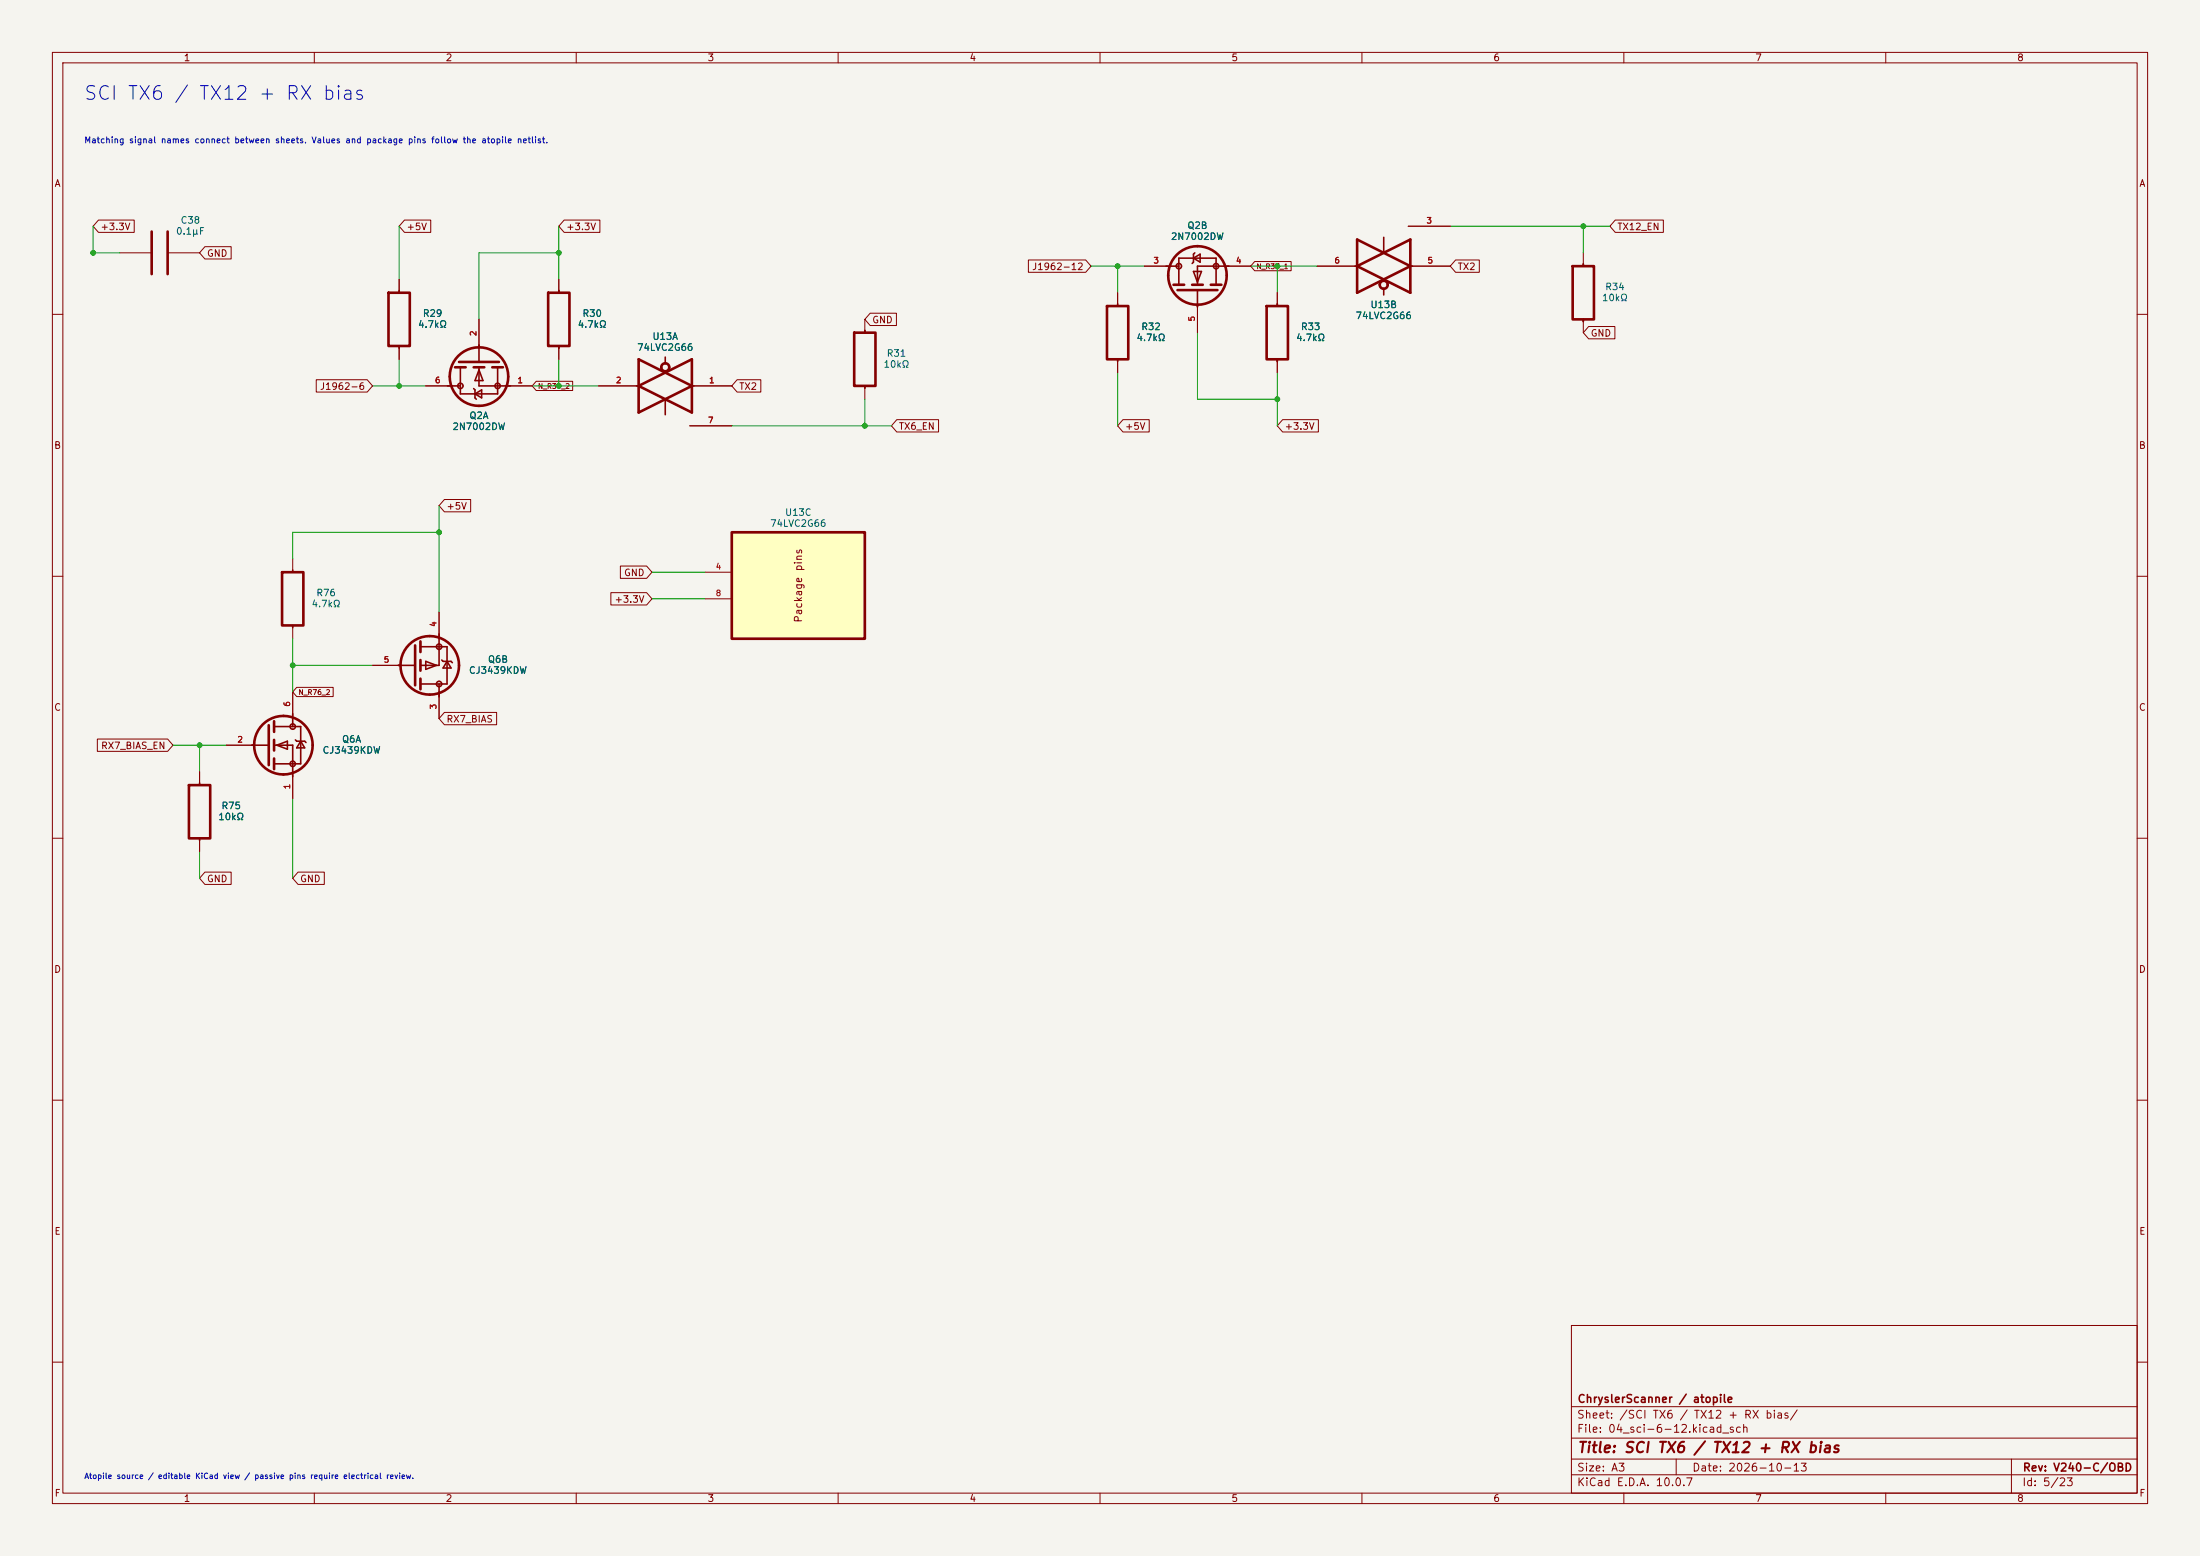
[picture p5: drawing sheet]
<svg xmlns="http://www.w3.org/2000/svg" width="420mm" height="297mm" viewBox="0 0 420 297" stroke-linecap="round" stroke-linejoin="round" font-family="sans-serif">
<path d="M0 0h420v297h-420z" fill="#f5f4ef" stroke="#f5f4ef" stroke-width=".19"/>
<g fill="none" stroke="#840000" stroke-width=".19">
<path d="M10 10h400v277h-400zM12 12h396v273h-396zM60 10v2M110 10v2M160 10v2M210 10v2M260 10v2M310 10v2M360 10v2M10 60h2M81.3 73.7h4.6M91.4 61v5.3"/>
<path d="M97 73.7h4.6M408 60h2M10 110h2M83.8 116.8v4.6M408 110h2M55.9 132.1v4.6M71.1 127h5.4M83.8 132.6v4.6M10 160h2M38.1 147.3v2.6M43.2 142.2h5.3M55.9 147.8v4.6"/>
<path d="M408 160h2M38.1 160v2.6M10 210h2M408 210h2M300 253h108v32h-108zM10 260h2M300 278.5h108M300 274.5h108M300 268.5h108M320 278.5v3M384 278.5v6.5M408 260h2"/>
<path d="M60 285v2M110 285v2M160 285v2M210 285v2M260 285v2M300 281.5h108M310 285v2M360 285v2"/>
</g>
<g fill="none" stroke="#840000" stroke-width=".5">
<path d="M86.9 70.1h2M87.6 69.1h7.6M90.4 70.1h2.1M94 70.1h2M51.3 138.4v7.7M52.3 137.7v2M79.2 123.2v7.6M80.3 122.4v2.1M80.3 126v2M80.3 129.5v2.1M36.1 149.9h4v10.1h-4zM52.3 141.2v2.1"/>
<path d="M52.3 144.8v2"/>
<circle cx="91.4" cy="71.9" r="5.6"/>
<circle cx="82" cy="127" r="5.6"/>
<circle cx="54.1" cy="142.2" r="5.6"/>
</g>
<g fill="none" stroke="#840000" stroke-width=".3">
<path d="M85.4 73.7h2.5M87.9 70.1v5.1h7.1v-5.1M90.4 74.2l.3 .2v1.5l.2 .3M90.7 75.2l1.2-.8v1.5zM91.4 70.1v3.6h6.1M91.4 70.6l.8 2h-1.5zM91.4 65.9v3.2M52.3 138.7h5.1v7.1h-5.1M55.9 136.2v2.5M76 127h3.2M80.3 123.4h5v7.2h-5M81.3 126.2l2 .8-2 .8z"/>
<path d="M83.8 121v6h-3.5M83.8 130.6v2.4M84.3 126l.3 .2h1.5l.3 .3M85.3 126.2l.8 1.3h-1.5zM38.1 149.4v.5M48.1 142.2h3.2M52.3 142.2h3.6v6.1M52.8 142.2l2.1-.7v1.5zM56.4 141.2l.2 .3h1.6l.2 .2M57.4 141.5l.8 1.2h-1.6zM38.1 160v.4"/>
<circle cx="87.9" cy="73.7" r=".51"/>
<circle cx="95" cy="73.7" r=".51"/>
<circle cx="55.9" cy="138.7" r=".51"/>
<circle cx="83.8" cy="130.6" r=".51"/>
<circle cx="83.8" cy="123.4" r=".51"/>
<circle cx="55.9" cy="145.8" r=".51"/>
</g>
<path d="M139.7 101.6h25.4v20.3h-25.4z" fill="#ffffc2"/>
<path d="M139.7 101.6h25.4v20.3h-25.4z" fill="none" stroke="#840000" stroke-width=".51"/>
<g fill="none" stroke="#840000" stroke-width=".19">
<path d="M18.8 42h6.8v2.4h-6.8l-1-1.2zM22.9 48.3h6.1M32 48.3h6.1M39.1 47.1h5v2.3h-5l-1-1.1zM76.2 53.3v2.6M77.2 42h5v2.4h-5l-1-1.2zM106.7 53.3v2.6M107.7 42h6.8v2.4h-6.8l-1-1.2zM166.1 59.8h5v2.3h-5l-1-1.1zM196.3 49.6h11l1 1.2-1 1.2h-11zM213.4 55.9v2.5M218.4 50.8h4.6"/>
<path d="M228.6 58.2v5.3M234.2 50.8h4.6M239.5 49.9h7v1.8h-7l-.7-.9zM243.8 55.9v2.5M251.5 50.8h7.6M268.8 43.2h8.1M269.2 50.8h7.7M277.9 49.6h4.5v2.4h-4.5l-1-1.2zM302.3 48.3v2.5M308.4 42h9.1v2.4h-9.1l-1.1-1.2zM60.4 72.5h9.7l1 1.2-1 1.1h-9.7zM76.2 66v2.6"/>
<path d="M81.3 73.7h4.6M91.4 61v5.3M97 73.7h4.6M102.4 72.8h6.9v1.7h-6.9l-.8-.8zM106.7 66v2.6M114.3 73.7h7.6M132.1 73.7h7.6M140.7 72.5h4.5v2.3h-4.5l-1-1.1zM165.1 61v2.5M165.1 73.7v2.5M213.4 68.6v2.5M243.8 68.6v2.5"/>
<path d="M302.3 61v2.5M303.3 62.3h5v2.4h-5l-1-1.2zM84.8 95.3h5v2.4h-5l-1-1.2zM131.7 81.3h8M171.2 80.1h8v2.4h-8l-1-1.2zM214.4 80.1h5v2.4h-5l-1-1.2zM244.9 80.1h6.8v2.4h-6.8l-1.1-1.2zM55.9 106.7v2.5M55.9 119.4v2.5M83.8 116.8v4.6M116.6 113.1h6.8l1.1 1.2-1.1 1.2h-6.8zM118.4 108h5l1.1 1.2-1.1 1.2h-5z"/>
<path d="M134.6 109.2h5.1M134.6 114.3h5.1M55.9 132.1v4.6M56.6 131.2h7v1.8h-7l-.7-.9zM71.1 127h5.4M83.8 132.6v4.6M84.8 136h10v2.3h-10l-1-1.1zM18.6 141.1h13.4l1 1.1-1 1.2h-13.4zM38.1 147.3v2.6M43.2 142.2h5.3M55.9 147.8v4.6M38.1 160v2.6"/>
<path d="M39.1 166.5h5v2.3h-5l-1-1.2zM56.9 166.5h5v2.3h-5l-1-1.2z"/>
</g>
<g fill="none" stroke="#840000" stroke-width=".5">
<path d="M29 44.2v8.1M32 44.2v8.1M74.2 55.9h4v10.1h-4zM104.6 55.9h4.1v10.1h-4.1zM211.3 58.4h4.1v10.2h-4.1zM224 54.4h2.1M224.8 55.4h7.6M227.6 54.4h2M231.1 54.4h2.1M241.8 58.4h4.1v10.2h-4.1zM259.1 50.8l10.1-5.1v10.2zM259.1 45.7l10.1 5.1-10.1 5.1z"/>
<path d="M300.2 50.8h4.1v10.2h-4.1zM121.9 68.6l10.2 5.1-10.2 5zM121.9 73.7l10.2-5.1v10.1zM163.1 63.5h4v10.2h-4zM53.8 109.2h4.1v10.2h-4.1z"/>
<circle cx="228.6" cy="52.6" r="5.6"/>
<circle cx="264.2" cy="54.4" r=".76"/>
<circle cx="127" cy="70.1" r=".76"/>
</g>
<g fill="none" stroke="#840000" stroke-width=".3">
<path d="M76.2 55.5v.4M106.7 55.5v.4M213.4 58v.4M222.6 50.8h2.4M225 54.4v-5.1h7.2v5.1M227.8 49.3l1.3-.8v1.5zM227.8 51.8h1.6l-.8 2zM228.1 48.3l-.3 .2v1.5l-.2 .3M228.6 55.4v3.2M234.6 50.8h-6v3.6M243.8 58v.4M258.7 50.8h.4"/>
<path d="M264.2 45.3v3M264.2 55.1v1.2M269.2 50.8h.5M302.3 50.4v.4M76.2 66v.5M106.7 66v.5M121.5 73.7h.4M127 68.2v1.1M127 76.2v3M132.1 73.7h.4M165.1 63.1v.4M165.1 73.7v.4"/>
<path d="M213.4 68.6v.4M243.8 68.6v.4M302.3 61v.4M55.9 108.8v.4M55.9 119.4v.4"/>
<circle cx="225" cy="50.8" r=".51"/>
<circle cx="232.2" cy="50.8" r=".51"/>
</g>
<g fill="none" stroke="#009600" stroke-width=".19">
<path d="M17.8 43.2v5.1h5.1M76.2 43.2v10.1M106.7 48.3h-15.3v12.7M106.7 43.2v10.1M208.3 50.8h10.1M213.4 50.8v5.1M238.8 50.8h12.7M243.8 50.8v5.1M276.9 43.2h30.4M302.3 43.2v5.1M71.1 73.7h10.2M76.2 68.6v5.1"/>
<path d="M101.6 73.7h12.7M106.7 68.6v5.1M165.1 76.2v5.1M213.4 71.1v10.2M228.6 63.5v12.7h15.2M243.8 71.1v10.2M83.8 96.5v20.3M139.7 81.3h30.5M83.8 101.6h-27.9v5.1M124.5 109.2h10.1M124.5 114.3h10.1M55.9 121.9v10.2"/>
<path d="M55.9 127h15.2M33 142.2h10.2M38.1 142.2v5.1M55.9 152.4v15.2M38.1 162.6v5"/>
</g>
<g fill="#009600" stroke="#009600" stroke-width=".19">
<circle cx="106.7" cy="73.7" r=".46"/>
<circle cx="106.7" cy="48.3" r=".46"/>
<circle cx="76.2" cy="73.7" r=".46"/>
<circle cx="165.1" cy="81.3" r=".46"/>
<circle cx="243.8" cy="50.8" r=".46"/>
<circle cx="243.8" cy="76.2" r=".46"/>
<circle cx="213.4" cy="50.8" r=".46"/>
<circle cx="302.3" cy="43.2" r=".46"/>
<circle cx="17.8" cy="48.3" r=".46"/>
<circle cx="55.9" cy="127" r=".46"/>
<circle cx="38.1" cy="142.2" r=".46"/>
<circle cx="83.8" cy="101.6" r=".46"/>
</g>
<text font-size="2.6" fill="#0000c2" x="15.8" y="19.7">SCI TX6 / TX12 + RX bias</text>
<text font-size="2" fill="#840000" x="301" y="277.8">Title: SCI TX6 / TX12 + RX bias</text>
<g font-size="1.5" fill="#840000">
<text x="301" y="268.1">ChryslerScanner / atopile</text>
<text x="300.9" y="273.8">File: 04_sci-6-12.kicad_sch</text>
<text x="300.9" y="271.1">Sheet: /SCI TX6 / TX12 + RX bias/</text>
<text x="300.9" y="281.2">Size: A3</text>
<text x="322.9" y="281.2">Date: 2026-10-13</text>
<text x="386" y="281.2">Rev: V240-C/OBD</text>
<text x="300.9" y="284">KiCad E.D.A. 10.0.7</text>
<text x="385.9" y="284">Id: 5/23</text>
</g>
<text font-size="1.4" fill="#840000" x="153.5" y="119" transform="rotate(-90 153.5 119)">Package pins</text>
<g font-size="1.3" fill="#840000">
<text x="35" y="12">1</text>
<text x="85" y="12">2</text>
<text x="135" y="12">3</text>
<text x="185" y="12">4</text>
<text x="235" y="12">5</text>
<text x="285" y="12">6</text>
<text x="335" y="12">7</text>
<text x="385" y="12">8</text>
<text x="10.3" y="36">A</text>
<text x="408.3" y="36">A</text>
<text x="19.1" y="44.2">+3.3V</text>
<text x="77.5" y="44.2">+5V</text>
<text x="108" y="44.2">+3.3V</text>
<text x="308.6" y="44.2">TX12_EN</text>
<text x="39.4" y="49.3">GND</text>
<text x="196.9" y="51.9">J1962-12</text>
<text x="278.2" y="51.9">TX2</text>
<text x="166.4" y="62">GND</text>
<text x="303.6" y="64.6">GND</text>
<text x="61" y="74.7">J1962-6</text>
<text x="141" y="74.7">TX2</text>
<text x="171.5" y="82.3">TX6_EN</text>
<text x="214.7" y="82.3">+5V</text>
<text x="245.1" y="82.3">+3.3V</text>
<text x="10.2" y="86">B</text>
<text x="408.2" y="86">B</text>
<text x="85.1" y="97.6">+5V</text>
<text x="119" y="110.3">GND</text>
<text x="117.2" y="115.4">+3.3V</text>
<text x="10.2" y="136">C</text>
<text x="408.2" y="136">C</text>
<text x="19.2" y="143.3">RX7_BIAS_EN</text>
<text x="85.1" y="138.2">RX7_BIAS</text>
<text x="39.4" y="168.7">GND</text>
<text x="57.2" y="168.7">GND</text>
<text x="10.2" y="186">D</text>
<text x="408.2" y="186">D</text>
<text x="10.3" y="236">E</text>
<text x="408.3" y="236">E</text>
<text x="10.3" y="286">F</text>
<text x="35" y="287">1</text>
<text x="85" y="287">2</text>
<text x="135" y="287">3</text>
<text x="185" y="287">4</text>
<text x="235" y="287">5</text>
<text x="285" y="287">6</text>
<text x="335" y="287">7</text>
<text x="385" y="287">8</text>
<text x="408.3" y="286">F</text>
</g>
<g font-size="1.3" fill="#006464">
<text x="33.5" y="45.1">0.1μF</text>
<text x="34.4" y="43">C38</text>
<text x="223.4" y="46.1">2N7002DW</text>
<text x="226.6" y="44">Q2B</text>
<text x="261.5" y="59.1">U13B</text>
<text x="305.7" y="57.8">10kΩ</text>
<text x="306.3" y="55.7">R34</text>
<text x="79.7" y="62.9">4.7kΩ</text>
<text x="80.6" y="60.8">R29</text>
<text x="110.2" y="62.9">4.7kΩ</text>
<text x="111.1" y="60.8">R30</text>
<text x="124.5" y="65.2">U13A</text>
<text x="216.9" y="65.4">4.7kΩ</text>
<text x="217.8" y="63.3">R32</text>
<text x="247.3" y="65.4">4.7kΩ</text>
<text x="248.2" y="63.3">R33</text>
<text x="258.7" y="61.2">74LVC2G66</text>
<text x="121.5" y="67.3">74LVC2G66</text>
<text x="168.6" y="70.5">10kΩ</text>
<text x="169.2" y="68.4">R31</text>
<text x="86.3" y="82.4">2N7002DW</text>
<text x="89.5" y="80.3">Q2A</text>
<text x="146.9" y="100.9">74LVC2G66</text>
<text x="149.8" y="98.8">U13C</text>
<text x="59.4" y="116.2">4.7kΩ</text>
<text x="60.3" y="114.1">R76</text>
<text x="89.4" y="128.9">CJ3439KDW</text>
<text x="93" y="126.8">Q6B</text>
<text x="65.2" y="142.1">Q6A</text>
<text x="61.5" y="144.2">CJ3439KDW</text>
<text x="42.2" y="154.8">R75</text>
<text x="41.6" y="156.9">10kΩ</text>
</g>
<text font-size="1.2" fill="#0000c2" x="16" y="27.6">Matching signal names connect between sheets. Values and package pins follow the atopile netlist.</text>
<g font-size="1.1" fill="#a90000">
<text x="272.2" y="42.9">3</text>
<text x="220.1" y="50.6">3</text>
<text x="235.8" y="50.6">4</text>
<text x="254.6" y="50.6">6</text>
<text x="272.4" y="50.6">5</text>
<text x="91.2" y="64.3" transform="rotate(-90 91.2 64.3)">2</text>
<text x="228.4" y="61.5" transform="rotate(-90 228.4 61.5)">5</text>
<text x="82.9" y="73.4">6</text>
<text x="98.7" y="73.4">1</text>
<text x="117.5" y="73.4">2</text>
<text x="135.3" y="73.4">1</text>
<text x="135.1" y="81">7</text>
<text x="136.5" y="109">4</text>
<text x="83.6" y="119.8" transform="rotate(-90 83.6 119.8)">4</text>
<text x="136.5" y="114.1">8</text>
<text x="73.2" y="126.8">5</text>
<text x="55.6" y="135" transform="rotate(-90 55.6 135)">6</text>
<text x="83.6" y="135.5" transform="rotate(-90 83.6 135.5)">3</text>
<text x="45.2" y="142">2</text>
<text x="55.6" y="150.7" transform="rotate(-90 55.6 150.7)">1</text>
</g>
<text font-size="1.1" fill="#0000c2" x="16" y="282.5">Atopile source / editable KiCad view / passive pins require electrical review.</text>
<g font-size="1" fill="#840000">
<text x="239.8" y="51.6">N_R33_1</text>
<text x="102.6" y="74.4">N_R30_2</text>
<text x="56.9" y="132.9">N_R76_2</text>
</g>
</svg>
